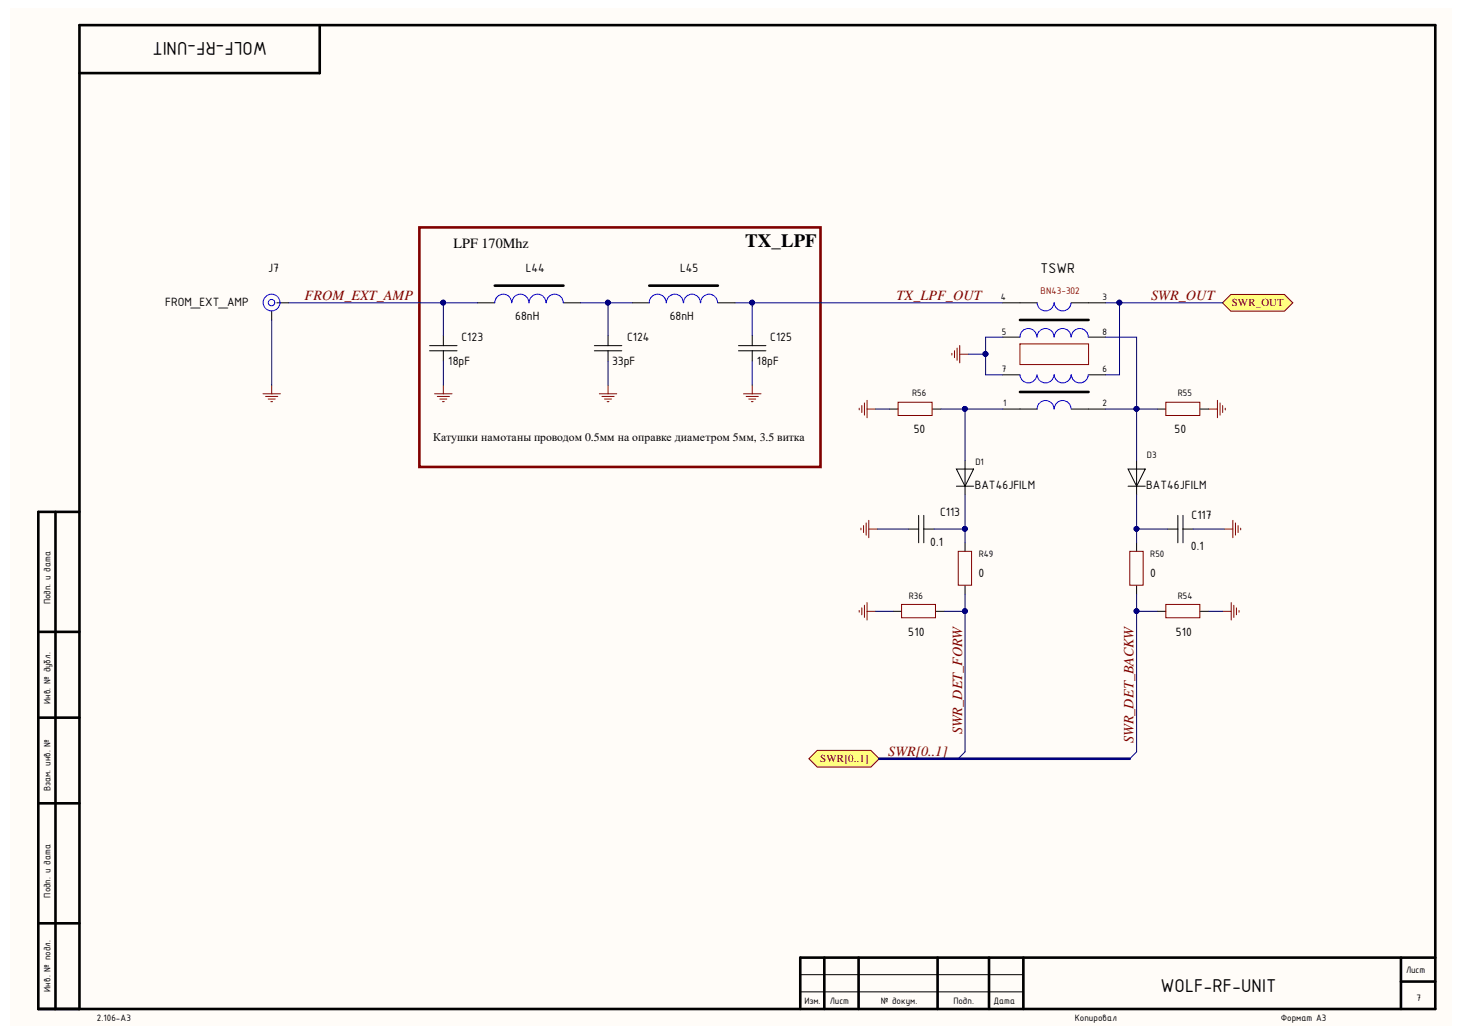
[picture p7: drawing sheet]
<svg xmlns="http://www.w3.org/2000/svg" width="297mm" height="210mm" viewBox="0 0 297 210" stroke-linecap="round" stroke-linejoin="round" font-family="sans-serif">
<path d="M2.2 1.6h292.2v206.4h-292.2z" fill="#fffcf8"/>
<g fill="none" stroke="#000" stroke-width=".53">
<path d="M64.8 5.1v9.7h-48.7M206.8 64.9h13.9M206.8 79.5h13.9M11.2 103.8v100.8M16.1 103.8h-8.3v100.8h283.2v-199.5h-274.9v199.5M7.8 128.1h8.3M7.8 145.5h8.3M7.8 162.9h8.3M7.8 187.3h8.3M167.1 194.2v10.4M174.1 194.2v10.4M190.1 194.2v10.4"/>
<path d="M200.5 194.2v10.4M207.5 194.2v10.4M284.1 194.2v10.4M284.1 199.1h6.9M291 194.2h-128.7v10.4"/>
</g>
<g fill="none" stroke="#000" stroke-width=".2">
<path d="M203.3 68.4h3.5M203.3 61.4h7M203.3 76h3.5M217.2 61.4h7M220.7 68.4h3.5M220.7 76h3.5M180.4 83h1.7M189.1 83h1.7M193.9 95.1h3.5l-1.7 3.5zM193.9 98.6h3.5M195.7 93.4v7M203.3 83h7"/>
<path d="M217.2 83h7M228.7 95.1h3.5l-1.7 3.5zM228.7 98.6h3.5M230.5 93.4v7M234.6 83h1.8M243.3 83h1.8M162.3 197.7h45.2M162.3 201.2h45.2"/>
</g>
<path d="M206.8 68.4a1.71 1.71 0 0 1 1.7-1.8 1.71 1.71 0 0 1 1.7 1.8M210.2 76a1.71 1.71 0 0 1-1.7 1.7 1.71 1.71 0 0 1-1.7-1.7M210.3 68.4a1.71 1.71 0 0 1 1.7-1.8 1.71 1.71 0 0 1 1.7 1.8M213.7 61.4a1.71 1.71 0 0 1-1.7 1.7 1.71 1.71 0 0 1-1.7-1.7M213.7 76a1.71 1.71 0 0 1-1.7 1.7 1.71 1.71 0 0 1-1.7-1.7M213.8 68.4a1.7 1.7 0 0 1 1.7-1.8 1.7 1.7 0 0 1 1.7 1.8M217.2 61.4a1.7 1.7 0 0 1-1.7 1.7 1.7 1.7 0 0 1-1.7-1.7M217.2 76a1.7 1.7 0 0 1-1.7 1.7 1.7 1.7 0 0 1-1.7-1.7M217.2 68.4a1.71 1.71 0 0 1 1.7-1.8 1.71 1.71 0 0 1 1.7 1.8M220.6 76a1.71 1.71 0 0 1-1.7 1.7 1.71 1.71 0 0 1-1.7-1.7M213.7 83a1.71 1.71 0 0 0-1.7-1.8 1.71 1.71 0 0 0-1.7 1.8M217.2 83a1.7 1.7 0 0 0-1.7-1.8 1.7 1.7 0 0 0-1.7 1.8" fill="none" stroke="#00f" stroke-width=".2"/>
<path d="M206.8 69.7h13.9v4.2h-13.9z" fill="none" stroke="#980000" stroke-width=".2"/>
<g fill="none" stroke="#800000" stroke-width=".2">
<path d="M193 71.7v.3M193.5 71.1v1.4M194.1 70.6v2.5M194.6 70.1v3.5M194.6 71.8h1.8M174.2 82.8v.3M174.7 82.3v1.4M175.3 81.7v2.5M175.8 83h1.8M175.8 81.2v3.5M182.1 81.6h6.9v2.7h-6.9zM236.4 81.6h6.9v2.7h-6.9z"/>
<path d="M245.1 83h1.7M246.8 81.2v3.5M247.4 81.7v2.5M247.9 82.3v1.4M248.4 82.8v.3"/>
</g>
<path d="M247.9 61.4l1.7-1.7h10.8l1.7 1.7-1.7 1.7h-10.8z" fill-rule="evenodd" fill="#ffff80" stroke="#800000" stroke-width=".2"/>
<g fill="none" stroke="#000" stroke-width=".2">
<path d="M184.2 107.3h2.1M186.3 104.5v5.6M187.3 107.3h2.1M187.3 104.5v5.6M195.7 110.1v1.7M195.7 118.8v1.7M230.5 110.1v1.7M230.5 118.8v1.7M236.7 107.3h2.1M238.8 104.5v5.6M239.9 104.5v5.6M239.9 107.3h2"/>
<path d="M181 124h1.8M189.7 124h1.8M234.6 124h1.8M243.3 124h1.8"/>
</g>
<g fill="none" stroke="#800000" stroke-width=".2">
<path d="M174.6 107.1v.4M175.1 106.6v1.4M175.6 106.1v2.4M176.2 107.3h1.7M176.2 105.5v3.6M194.3 111.8h2.7v6.9h-2.7zM229.1 111.8h2.7v6.9h-2.7zM248.2 107.3h1.8M250 105.5v3.6M250.5 106.1v2.4M251 106.6v1.4M251.6 107.1v.4"/>
<path d="M174.2 123.8v.4M174.7 123.3v1.4M175.3 122.7v2.5M175.8 124h1.8M175.8 122.2v3.5M182.8 122.6h6.9v2.7h-6.9zM236.4 122.6h6.9v2.7h-6.9zM247.9 124h1.7M249.6 122.2v3.5M250.2 122.7v2.5M250.7 123.3v1.4M251.2 123.8v.4"/>
</g>
<path d="M164 153.9l1.7-1.7h10.9l1.7 1.7-1.7 1.7h-10.9z" fill-rule="evenodd" fill="#ffff80" stroke="#800000" stroke-width=".2"/>
<g fill="none" stroke="#000080" stroke-width=".2">
<path d="M55.1 64.9v13.2M58.6 61.4h31.3M89.9 73.2v4.9M96.8 61.4h-6.9v6.6M117.7 61.4h5.6M123.3 73.2v4.9M128.2 61.4h-4.9v6.6M149 61.4h3.5M152.5 73.2v4.9M196.4 71.8h3.4M203.3 61.4h-50.8v6.6M203.3 68.4h-3.5v7.6h3.5"/>
<path d="M224.2 68.4h6.3v14.6h4.1M224.2 61.4h2.8v14.6h-2.8M227 61.4h20.9M177.6 83h2.8M190.8 83h4.9M203.3 83h-7.6v10.4M224.2 83h6.3v10.4M177.9 107.3h6.3M195.7 100.4v6.9h-6.3M195.7 107.3v2.8M230.5 100.4v9.7M230.5 107.3h6.2"/>
<path d="M241.9 107.3h6.3M177.6 124h3.4M195.7 120.5v3.5h-4.2M195.7 124v28.5l-1.4 1.4M230.5 120.5v3.5h4.1M230.5 124v28.5l-1.4 1.4M245.1 124h2.8"/>
</g>
<g fill="none" stroke="#000" stroke-width=".2">
<path d="M55.1 63.1v1.8M56.1 61.4h.4M56.8 61.4h1.8M87.1 71.1h5.6M87.1 70.1h5.6M89.9 68v2.1M89.9 71.1v2.1M96.8 61.4h3.5M114.3 61.4h3.4M120.5 71.1h5.6M120.5 70.1h5.6M123.3 68v2.1"/>
<path d="M123.3 71.1v2.1M128.2 61.4h3.4M145.6 61.4h3.4M149.7 71.1h5.6M149.7 70.1h5.6M152.5 68v2.1M152.5 71.1v2.1"/>
</g>
<g fill="none" stroke="#00f" stroke-width=".2">
<path d="M103.7 61.4a1.7 1.7 0 0 0-1.7-1.7 1.7 1.7 0 0 0-1.7 1.7M107.2 61.4a1.71 1.71 0 0 0-1.7-1.7 1.71 1.71 0 0 0-1.7 1.7M110.7 61.4a1.71 1.71 0 0 0-1.7-1.7 1.71 1.71 0 0 0-1.7 1.7M114.2 61.4a1.7 1.7 0 0 0-1.7-1.7 1.7 1.7 0 0 0-1.7 1.7M135.1 61.4a1.71 1.71 0 0 0-1.8-1.7 1.71 1.71 0 0 0-1.7 1.7M138.5 61.4a1.71 1.71 0 0 0-1.7-1.7 1.71 1.71 0 0 0-1.7 1.7M142 61.4a1.7 1.7 0 0 0-1.7-1.7 1.7 1.7 0 0 0-1.7 1.7M145.5 61.4a1.71 1.71 0 0 0-1.7-1.7 1.71 1.71 0 0 0-1.7 1.7"/>
<circle cx="55.1" cy="61.4" r=".65"/>
<circle cx="55.1" cy="61.4" r="1.7"/>
</g>
<path d="M100.3 57.9h14M131.6 57.9h14" fill="none" stroke="#000" stroke-width=".53"/>
<g fill="none" stroke="#800000" stroke-width=".2">
<path d="M53.3 79.9h3.6M55.1 78.1v1.8M88.1 79.9h3.6M89.9 78.1v1.8M121.5 79.9h3.6M123.3 78.1v1.8M150.8 79.9h3.5M152.5 78.1v1.8M53.9 80.4h2.4M54.4 80.9h1.4M54.9 81.5h.4M88.7 80.4h2.4"/>
<path d="M89.2 80.9h1.4M89.7 81.5h.4M122 80.4h2.5M122.6 80.9h1.4M123.1 81.5h.4M151.3 80.4h2.5M151.8 80.9h1.4M152.3 81.5h.4"/>
</g>
<path d="M85 46.1h81.4v48.6h-81.4z" fill="none" stroke="#800000" stroke-width=".53"/>
<g fill="#000080" stroke="#000080" stroke-width=".2">
<circle cx="230.4" cy="82.9" r=".49"/>
<circle cx="195.6" cy="82.9" r=".49"/>
<circle cx="199.8" cy="71.8" r=".49"/>
<circle cx="227" cy="61.4" r=".49"/>
<circle cx="195.6" cy="107.2" r=".49"/>
<circle cx="230.4" cy="107.2" r=".49"/>
<circle cx="195.6" cy="123.9" r=".49"/>
<circle cx="230.4" cy="123.9" r=".49"/>
<circle cx="123.3" cy="61.4" r=".49"/>
<circle cx="89.9" cy="61.4" r=".49"/>
<circle cx="152.5" cy="61.4" r=".49"/>
</g>
<path d="M178.3 153.9h50.8" fill="none" stroke="#000080" stroke-width=".53"/>
<g font-size="4.1">
<text x="54.1" y="8.5" transform="rotate(-180 54.1 8.5)">WOLF-RF-UNIT</text>
<text x="235.3" y="201.2">WOLF-RF-UNIT</text>
</g>
<text font-size="3.8" x="151.1" y="50.1">TX_LPF</text>
<g font-size="2.9">
<text x="92" y="50.4">LPF 170Mhz</text>
<text x="211" y="55.3">TSWR</text>
</g>
<g font-size="2.9" fill="#800000">
<text x="61.8" y="60.8">FROM_EXT_AMP</text>
<text x="181.8" y="60.8">TX_LPF_OUT</text>
<text x="233.4" y="60.8">SWR_OUT</text>
<text x="195.1" y="148.9" transform="rotate(-90 195.1 148.9)">SWR_DET_FORW</text>
<text x="180.1" y="153.2">SWR[0..1]</text>
<text x="229.9" y="150.7" transform="rotate(-90 229.9 150.7)">SWR_DET_BACKW</text>
</g>
<g font-size="2.6">
<text x="54.4" y="55.2">J7</text>
<text x="106.6" y="55.2">L44</text>
<text x="137.9" y="55.2">L45</text>
<text x="33.5" y="62.1">FROM_EXT_AMP</text>
<text x="104.5" y="64.9">68nH</text>
<text x="135.8" y="64.9">68nH</text>
<text x="93.6" y="69.1">C123</text>
<text x="127.2" y="69.1">C124</text>
<text x="156.2" y="69.1">C125</text>
<text x="90.9" y="74">18pF</text>
<text x="124.1" y="74">33pF</text>
<text x="153.5" y="74">18pF</text>
<text x="185.3" y="87.8">50</text>
<text x="238.1" y="87.8">50</text>
<text x="197.6" y="99.2">BAT46JFILM</text>
<text x="232.4" y="99.2">BAT46JFILM</text>
<text x="190.6" y="104.6">C113</text>
<text x="241.6" y="105.2">C117</text>
<text x="188.6" y="110.8">0.1</text>
<text x="241.4" y="111.5">0.1</text>
<text x="198.4" y="117.1">0</text>
<text x="233.2" y="117.1">0</text>
<text x="184.2" y="128.9">510</text>
<text x="238.4" y="128.9">510</text>
</g>
<text font-size="2.4" x="87.8" y="89.4">Катушки намотаны проводом 0.5мм на оправке диаметром 5мм, 3.5 витка</text>
<g font-size="2.2" fill="#800000">
<text x="249.7" y="62.1">SWR_OUT</text>
<text x="166.3" y="154.6">SWR[0..1]</text>
</g>
<g font-size="2">
<text x="203" y="60.9">4</text>
<text x="223.5" y="60.9">3</text>
<text x="203.1" y="67.9">5</text>
<text x="223.5" y="67.9">8</text>
<text x="203.1" y="75.5">7</text>
<text x="223.5" y="75.5">6</text>
<text x="184.9" y="80.4">R56</text>
<text x="203.4" y="82.4">1</text>
<text x="223.5" y="82.4">2</text>
<text x="238.8" y="80.4">R55</text>
<text x="197.8" y="94.2">D1</text>
<text x="232.6" y="92.9">D3</text>
<text x="198.5" y="113">R49</text>
<text x="233.2" y="113">R50</text>
<text x="10.2" y="122.6" transform="rotate(-90 10.2 122.6)">Подп. и дата</text>
<text x="184.3" y="121.4">R36</text>
<text x="238.8" y="121.4">R54</text>
<text x="10.2" y="142.8" transform="rotate(-90 10.2 142.8)">Инв. № дубл.</text>
<text x="10.2" y="160.5" transform="rotate(-90 10.2 160.5)">Взам. инв. №</text>
<text x="10.2" y="182.1" transform="rotate(-90 10.2 182.1)">Подп. и дата</text>
<text x="285.1" y="197.4">Лист</text>
<text x="10.2" y="201.1" transform="rotate(-90 10.2 201.1)">Инв. № подл.</text>
<text x="163.1" y="203.6">Изм.</text>
<text x="168.3" y="203.6">Лист</text>
<text x="178.6" y="203.6">№ докум.</text>
<text x="193.3" y="203.6">Подп.</text>
<text x="201.4" y="203.6">Дата</text>
<text x="287.2" y="203">7</text>
<text x="19.6" y="207.1">2.106-A3</text>
<text x="217.9" y="207.1">Копировал</text>
<text x="259.7" y="207.1">Формат А3</text>
</g>
<text font-size="1.9" fill="#980000" x="211" y="59.6">BN43-302</text>
</svg>
